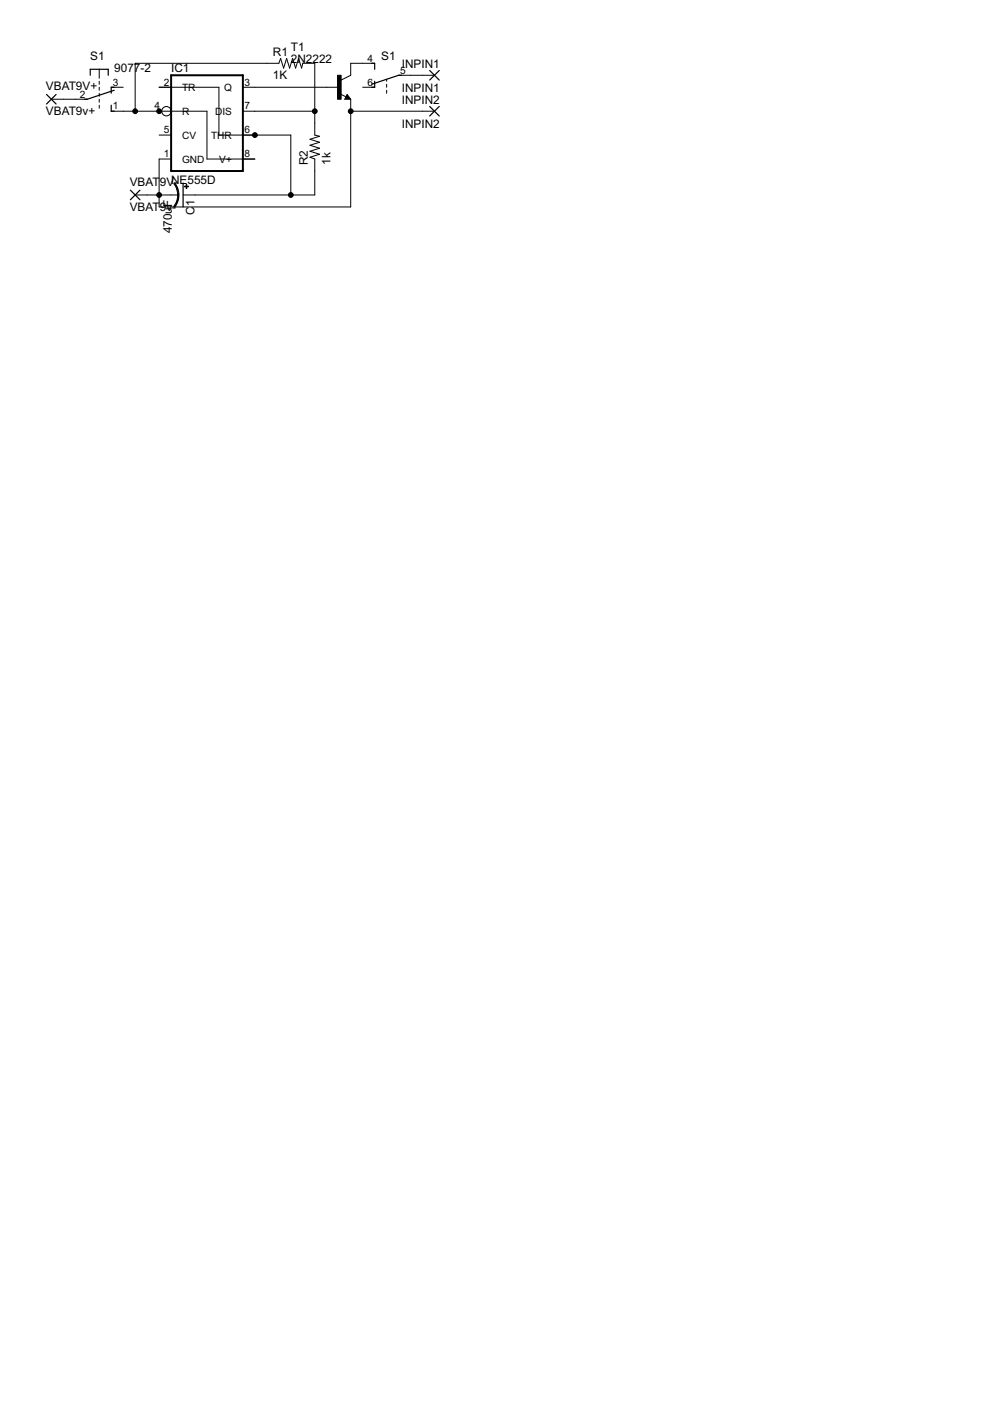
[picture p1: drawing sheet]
<svg xmlns="http://www.w3.org/2000/svg" width="210mm" height="297mm" viewBox="0 0 210 297" stroke-linecap="round" stroke-linejoin="round" font-family="sans-serif">
<path d="M36.3 16h15.2v20.3h-15.2z" fill="none" stroke="#000" stroke-width=".42"/>
<g fill="none" stroke="#000" stroke-width=".21">
<path d="M21 14.7v1.9M21 17.2v.7M21 18.5v.6M21 19.8v.6M23.6 18.5h2.5M33.7 18.5h12.7v10.1h15.3v12.7M51.5 18.5h20.3M72.1 19.9l1.3 .6M76.9 18.5h2.5M79.4 13.4h-5v2.6l-2.1 1M82 16.8v.4M82 17.9v.6"/>
<path d="M82 19.1v.7M84.5 16h7.6M10.9 21h7.6M21 21v.7M21 22.3v.6M23.6 23.6h20.3v10.1h10.1M28.7 23.6v-10.2h30.4l.4-1 .6 2 .7-2 .6 2 .6-2 .7 2 .6-2 .6 2 .3-1h2.5v15.2l1.1 .3-2.1 .6 2.1 .7-2.1 .6 2.1 .6-2.1 .7 2.1 .6-2.1 .6 1 .4v7.6h-27.9M33.7 28.6h2.6M51.5 23.6h15.2M73.6 20l.8 1h-1.3zM74.4 23.6h17.7M74.4 21v22.9h-40.7v-10.2h2.6"/>
<path d="M28.7 41.3h9.1"/>
<circle cx="35.3" cy="23.6" r=".99"/>
</g>
<g fill="none" stroke="#000" stroke-width=".25">
<path d="M19.1 16v-1.3h3.8v1.3M24.2 19.1l-5.7 1.9h-.6M24.2 18.5h-.6v1.3M78.8 13.4h.6v1.3M79.4 17.2v1.3h-.6M85.2 16h-.7l-5.7 1.9M91.1 14.9l2 2.1M93.1 14.9l-2 2.1M9.9 20l2 2.1M11.9 20l-2 2.1M23.6 22.3v1.3h.6M38.8 38.8v5.1"/>
<path d="M73.6 20.5l.1 .3h-.4l.3-.5 .5 .6h-.8M91.1 22.6l2 2M93.1 22.6l-2 2M27.6 40.3l2.1 2.1M29.7 40.3l-2.1 2.1"/>
</g>
<path d="M71.6 16h.7v5h-.7zM39.1 39.5h.9v.1h-.9zM39.5 39.1h.1v.9h-.1z" fill="#000" stroke="#000" stroke-width=".21"/>
<g fill="#000" stroke="#000" stroke-width=".21">
<path d="M37.7 41.3h.2v.9l-.4 1-.4 .7-.2-.1 .5-.9z" fill-rule="evenodd"/>
<path d="M36.9 38.9l.2-.1 .4 .7 .4 1.8h-.2l-.3-1.5z" fill-rule="evenodd"/>
<circle cx="28.7" cy="23.6" r=".51"/>
<circle cx="33.7" cy="23.6" r=".51"/>
<circle cx="54" cy="28.6" r=".51"/>
<circle cx="66.7" cy="23.6" r=".51"/>
<circle cx="74.4" cy="23.6" r=".51"/>
<circle cx="33.7" cy="41.3" r=".51"/>
<circle cx="61.7" cy="41.3" r=".51"/>
</g>
<g font-size="2.8">
<text x="57.9" y="11.9">R1</text>
<text x="61.7" y="10.9">T1</text>
<text x="19.1" y="12.8">S1</text>
<text x="24.2" y="15.3">9077-2</text>
<text x="36.3" y="15.2">IC1</text>
<text x="57.9" y="16.7">1K</text>
<text x="61.7" y="13.4">2N2222</text>
<text x="80.8" y="12.7">S1</text>
<text x="85.2" y="14.4">INPIN1</text>
<text x="9.7" y="19.2">VBAT9V+</text>
<text x="85.2" y="22">INPIN2</text>
<text x="85.2" y="19.6">INPIN1</text>
<text x="9.7" y="24.3">VBAT9v+</text>
<text x="85.2" y="27.2">INPIN2</text>
<text x="65.2" y="35" transform="rotate(-90 65.2 35)">R2</text>
<text x="70" y="35" transform="rotate(-90 70 35)">1k</text>
<text x="27.5" y="39.5">VBAT</text>
<text x="33.9" y="39.5">9VN-E555D</text>
<text x="27.5" y="44.6">VBAT9v-</text>
<text x="36.4" y="43.9" transform="rotate(-90 36.4 43.9)">F</text>
<text x="41.2" y="45.5" transform="rotate(-90 41.2 45.5)">C</text>
<text x="41.2" y="43.7" transform="rotate(-90 41.2 43.7)">1</text>
<text x="36.4" y="49.5" transform="rotate(-90 36.4 49.5)">470u</text>
</g>
<g font-size="2.4">
<text x="77.9" y="13.1">4</text>
<text x="84.9" y="15.6">5</text>
<text x="17" y="20.7">2</text>
<text x="23.9" y="23.2">1</text>
<text x="23.9" y="18.1">3</text>
<text x="32.8" y="23.2">4</text>
<text x="34.7" y="18.1">2</text>
<text x="38.6" y="19.3">TR</text>
<text x="47.5" y="19.3">Q</text>
<text x="51.9" y="18.1">3</text>
<text x="51.9" y="23.2">7</text>
<text x="77.9" y="18.1">6</text>
<text x="34.7" y="28.3">5</text>
<text x="38.6" y="24.3">R</text>
<text x="38.6" y="29.4">CV</text>
<text x="44.8" y="29.4">THR</text>
<text x="45.6" y="24.3">DIS</text>
<text x="51.9" y="28.3">6</text>
<text x="34.7" y="33.4">1</text>
<text x="38.6" y="34.5">GND</text>
<text x="46.5" y="34.5">V+</text>
<text x="51.9" y="33.4">8</text>
</g>
</svg>
